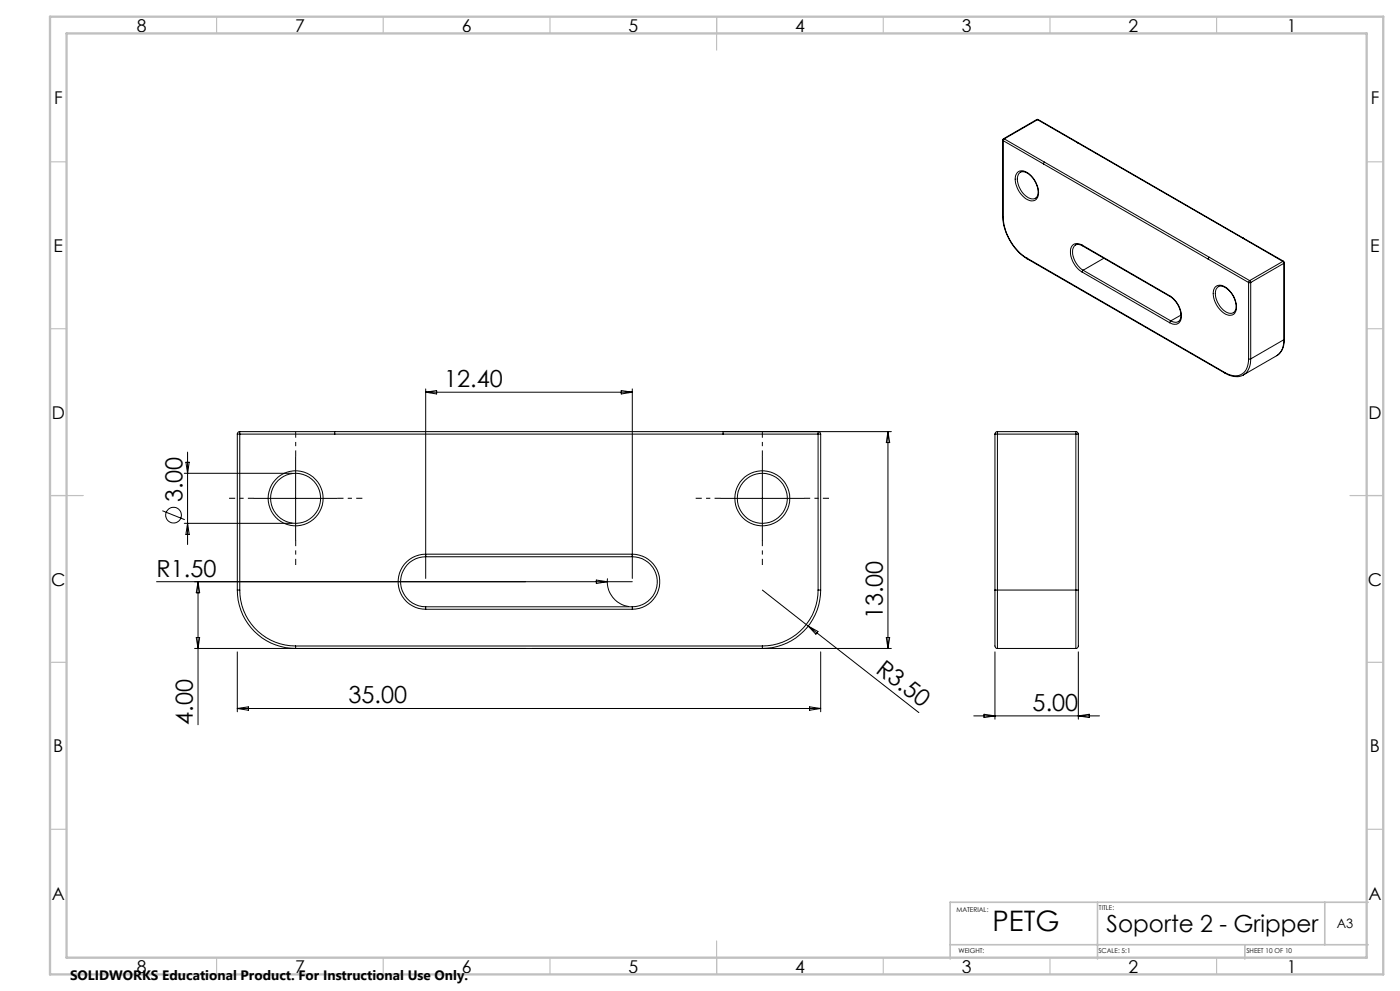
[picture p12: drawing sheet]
<svg xmlns="http://www.w3.org/2000/svg" width="420mm" height="297mm" viewBox="0 0 420 297" stroke-linecap="round" stroke-linejoin="round" font-family="sans-serif">
<g fill="none" stroke="#000" stroke-width=".3">
<path d="M311 35.8h.5M311 35.8l.3 .1M311 35.8l-9.9 5.8M311.3 35.9l-10 5.7M311.3 35.9l12 6.9M311.5 35.8l-.2 .1M311.5 35.8l61.5 35.6M300.8 42l.2 .2M300.8 42v22.9M301 42.2v22.9M301 42.2l61.5 35.5M301.1 41.6l-.3 .4"/>
<path d="M301.1 41.6h.2M301.3 41.6l-.3 .6M301.3 41.6l12.1 7M305.2 51.7a2.82 2.82 0 0 1 3.9 .8 6.3 6.3 0 0 1 2 6.9 2.39 2.39 0 0 1-3.7-.1 7.1 7.1 0 0 1-2.6-7zM305.9 51.8a2.81 2.81 0 0 1 3.7 1.3 5.4 5.4 0 0 1 1.4 6 2.31 2.31 0 0 1-3.3-.4 6.2 6.2 0 0 1-2.2-6.3zM313.4 48.6l-.3 .5M313.4 48.6l61.5 35.5M323.3 42.8h.3M323.3 42.8l61.5 35.5M300.8 64.9a16.3 16.3 0 0 0 7.4 12.7M300.8 64.9l.2 .2M301 65.1a15.7 15.7 0 0 0 7.1 12.3"/>
<path d="M308.1 77.4l.1 .2M308.1 77.4l59.4 34.3M308.2 77.6l59.4 34.3M324.6 73.4a2.18 2.18 0 0 0-2.6-.1 2.18 2.18 0 0 0-.9 2.4 7.7 7.7 0 0 0 3.5 5.8M324.6 73.4l.1 .3M324.6 73.4l26.3 15.2M324.7 73.7a1.86 1.86 0 0 0-2.3-.1 1.86 1.86 0 0 0-.6 2.1 7.1 7.1 0 0 0 3.1 5.3M324.7 73.7l26.3 15.2M331.2 77.4l-6.3 3.6M362.5 77.7l12.1 7M362.8 77.1l-.3 .6M372.8 71.4h.2"/>
<path d="M373 71.4l12.1 6.9M384.8 78.3l.4 .6M384.8 78.3l-9.9 5.8M385.1 78.3l.2 .4M385.1 78.3h-.3M385.2 78.9l-10 5.8M385.2 78.9v22.9M385.3 78.7l-.1 .2M385.3 78.7v22.9M324.6 81.5l26.3 15.2M324.9 81l-.3 .5M324.9 81l26.3 15.2"/>
<path d="M350.9 88.6a6.9 6.9 0 0 1 3.2 7.6 2.05 2.05 0 0 1-3.2 .5M350.9 88.6l.1 .3M351 88.9a6.7 6.7 0 0 1 3 6.8 1.77 1.77 0 0 1-2.8 .5M351.2 96.2l-.3 .5M354.3 94.4l-3.1 1.8M364.6 86a2.82 2.82 0 0 1 3.9 .8 6.9 6.9 0 0 1 2.2 6.5 2.15 2.15 0 0 1-3.5 .6 6.7 6.7 0 0 1-2.8-7.6zM365.3 86.1a2.67 2.67 0 0 1 3.4 .9 6.1 6.1 0 0 1 1.8 6.2 1.92 1.92 0 0 1-3 .1 6.4 6.4 0 0 1-2.7-6.6zM374.6 84.7h.6M374.6 84.7v22.9M374.9 84.1l-.3 .6M374.9 84.1l.3 .6M375.2 84.7v22.9"/>
<path d="M127.7 116.6v56.8M127.7 117.5h62M127.7 117.5l3.3-.5v1.1zM186.4 117l3.3 .5-3.3 .6zM189.7 116.6v56.8M367.5 111.7l.1 .2M367.6 111.9a5.5 5.5 0 0 0 5.5 .5M374.6 107.6h.6M374.6 107.6a4.5 4.5 0 0 1-3.4 5l-1.8-.1-1.9-.8M375.2 107.6a5.2 5.2 0 0 1-2.2 4.8M385.2 101.8a5.1 5.1 0 0 1-2.2 4.8l-10 5.8M385.2 101.8l-10 5.8"/>
<path d="M385.3 101.6a5.5 5.5 0 0 1-2.1 4.9M385.3 101.6l-.1 .2M55.8 138.5h1l-.5 3.3zM56.3 135.5v27.7M71.2 130.1h.7M71.2 130.1v46.7M71.9 129.4l-.5 .2-.2 .5M71.9 129.4v.7M71.9 130.1v46.7M71.9 130.1h173.5M71.9 129.4h195.5M88.7 136.8v25.1"/>
<path d="M100.4 129.4v.7M216.9 129.4v.7M228.7 136.8v25.1M245.4 130.1h.8M245.4 130.1v-.7l.5 .1 .3 .6M245.4 130.1v46.7M246.2 130.1v46.7M266.4 129.4v64.9M266.4 129.4l.5 3.2h-1zM298.5 130.1h.7M298.5 130.1v46.7M299.2 129.4v.7"/>
<path d="M299.2 129.4l-.5 .2-.2 .5M299.2 130.1h23.6M299.2 129.4h23.6M299.2 130.1v46.7M322.8 130.1h.7M322.8 129.4v.7M322.8 129.4l.5 .2 .2 .5M322.8 130.1v46.7M323.5 130.1v46.7M48.7 153.1l6.7 2.6M55.3 156.8h32.4M55.3 141.8h32.4"/>
<path d="M56.3 156.8l.5 3.4h-1zM76.2 149.4h25M216.2 149.4h25M47 174.3h142.7M59.4 174.3v42.9M59.4 174.3l.5 3.4h-1zM71.2 176.8a17.3 17.3 0 0 0 17.5 17.4v-.6M71.2 176.8h.7M71.9 176.8a16.8 16.8 0 0 0 16.8 16.8M127.7 166.1a8.3 8.3 0 0 0-8.3 8.2 8.3 8.3 0 0 0 8.3 8.3M127.7 166.1v.8M127.7 166.9a7.5 7.5 0 0 0-7.5 7.5 7.5 7.5 0 0 0 7.5 7.5"/>
<path d="M127.7 166.1h62M127.7 166.9h62M178.9 173.8l3.3 .5-3.3 .6zM182.2 173.4a7.5 7.5 0 0 0 6.5 8.4M189.7 166.1a8.3 8.3 0 0 1 8.2 8.2 8.3 8.3 0 0 1-8.2 8.3M189.7 166.1v.8M189.7 166.9a7.5 7.5 0 0 1 7.5 7.5 7.5 7.5 0 0 1-7.5 7.5M228.7 176.8l47 36.8M245.4 176.8a16.8 16.8 0 0 1-16.7 16.8M245.4 176.8h.8M246.2 176.8a17.3 17.3 0 0 1-17.5 17.4v-.6M298.5 176.8v16.8l.2 .5 .5 .2"/>
<path d="M298.5 176.8h.7M299.2 176.8v17.5M299.2 176.8h23.6M322.8 176.8h.7M322.8 176.8v17.5M323.5 176.8v16.8l-.2 .5-.5 .2M58.4 194.3h209M58.9 191.1h1l-.5 3.2zM71.2 195.4v17.9M88.7 193.6h140M127.7 181.9v.7M127.7 182.6h62"/>
<path d="M127.7 181.9h62M189.7 181.9v.7M242.5 187.6l2.9 1.7-.6 .8zM246.2 195.4v17.9M265.9 191.1h1l-.5 3.2zM298.5 195.4v20.1M299.2 194.3h23.6M323.5 195.4v20.1M71.2 212.3h175M71.2 212.3l3.3-.5v1.1zM242.9 211.8l3.3 .5-3.3 .6zM292.1 214.6h37.7"/>
<path d="M295.2 214.1l3.3 .5-3.3 .4zM323.5 214.6l3.3-.5v.9z"/>
<circle cx="52.1" cy="154.4" r="2.36"/>
<circle cx="88.7" cy="149.3" r="8.3"/>
<circle cx="88.7" cy="149.4" r="7.5"/>
<circle cx="228.7" cy="149.3" r="8.2"/>
<circle cx="228.7" cy="149.4" r="7.5"/>
</g>
<path d="M88.7 136.8v-7.5M228.7 136.8v-7.5M76.2 149.3h-7.5M101.2 149.3h7.5M216.2 149.3h-7.5M241.2 149.3h7.5M88.7 161.8v7.5M228.7 161.8v7.5" fill="none" stroke="#000" stroke-width=".3" stroke-dasharray="15.2 1.3 1.3 1.3" stroke-dashoffset="13.4" stroke-linecap="butt"/>
<g fill="none" stroke="#c0c0c0" stroke-width=".35">
<path d="M65 5v5M115 5v5M165 5v5M215 5v10M265 5v5M315 5v5M365 5v5M15 48.5h5M410 48.5h5M15 98.5h5M410 98.5h5M15 148.5h10"/>
<path d="M405 148.5h10M15 198.5h5M410 198.5h5M15 248.5h5M410 248.5h5M65 287v5M115 287v5M165 287v5M215 282v10M265 287v5M315 287v5M365 287v5"/>
</g>
<path d="M329.2 270.4v17M397.4 270.4v12.7M410.5 270.4h-125.5v17M285 283.1h125.5M373.5 283.1v4.3" fill="none" stroke="#c0c0c0" stroke-width=".5"/>
<path d="M15 5h400v287h-400zM20 10h390v277h-390z" fill="none" stroke="#c0c0c0" stroke-width=".7"/>
<text font-size="8.5" x="297.8" y="279.1">PETG</text>
<g font-size="7.1">
<text x="133.3" y="116">12.40</text>
<text x="54.8" y="150.5" transform="rotate(-90 54.8 150.5)">3.00</text>
<text x="47" y="172.8">R1.50</text>
<text x="264.9" y="185.6" transform="rotate(-90 264.9 185.6)">13.00</text>
<text x="262.5" y="201.3" transform="rotate(38 262.5 201.3)">R3.50</text>
<text x="104.6" y="210.8">35.00</text>
<text x="309.8" y="213">5.00</text>
<text x="57.9" y="217.2" transform="rotate(-90 57.9 217.2)">4.00</text>
<text x="332" y="279.3">Soporte 2 - Gripper</text>
</g>
<g font-size="5.3">
<text x="41" y="9.5">8</text>
<text x="88.5" y="9.5">7</text>
<text x="138.5" y="9.5">6</text>
<text x="188.5" y="9.5">5</text>
<text x="238.5" y="9.5">4</text>
<text x="288.5" y="9.5">3</text>
<text x="338.5" y="9.5">2</text>
<text x="386" y="9.5">1</text>
<text x="16.2" y="31.2">F</text>
<text x="411.2" y="31.2">F</text>
<text x="16.1" y="75.5">E</text>
<text x="411.1" y="75.5">E</text>
<text x="15.5" y="125.5">D</text>
<text x="410.5" y="125.5">D</text>
<text x="15.4" y="175.5">C</text>
<text x="410.4" y="175.5">C</text>
<text x="16" y="225.5">B</text>
<text x="411" y="225.5">B</text>
<text x="15.5" y="269.7">A</text>
<text x="410.5" y="269.7">A</text>
<text x="41" y="291.5">8</text>
<text x="88.5" y="291.5">7</text>
<text x="138.5" y="291.5">6</text>
<text x="188.5" y="291.5">5</text>
<text x="238.5" y="291.5">4</text>
<text x="288.5" y="291.5">3</text>
<text x="338.5" y="291.5">2</text>
<text x="386" y="291.5">1</text>
</g>
<text font-size="4.1" x="21" y="293.7">SOLIDWORKS Educational Product. For Instructional Use Only.</text>
<text font-size="3.9" x="401" y="278">A3</text>
<g font-size="2">
<text x="286.9" y="273.4">MATERIAL:</text>
<text x="329.7" y="272.7">TITLE:</text>
<text x="287.6" y="285.7">WEIGHT:</text>
<text x="329.5" y="285.7">SCALE: 5:1</text>
<text x="373.9" y="285.7">SHEET 10 OF 10</text>
</g>
</svg>
